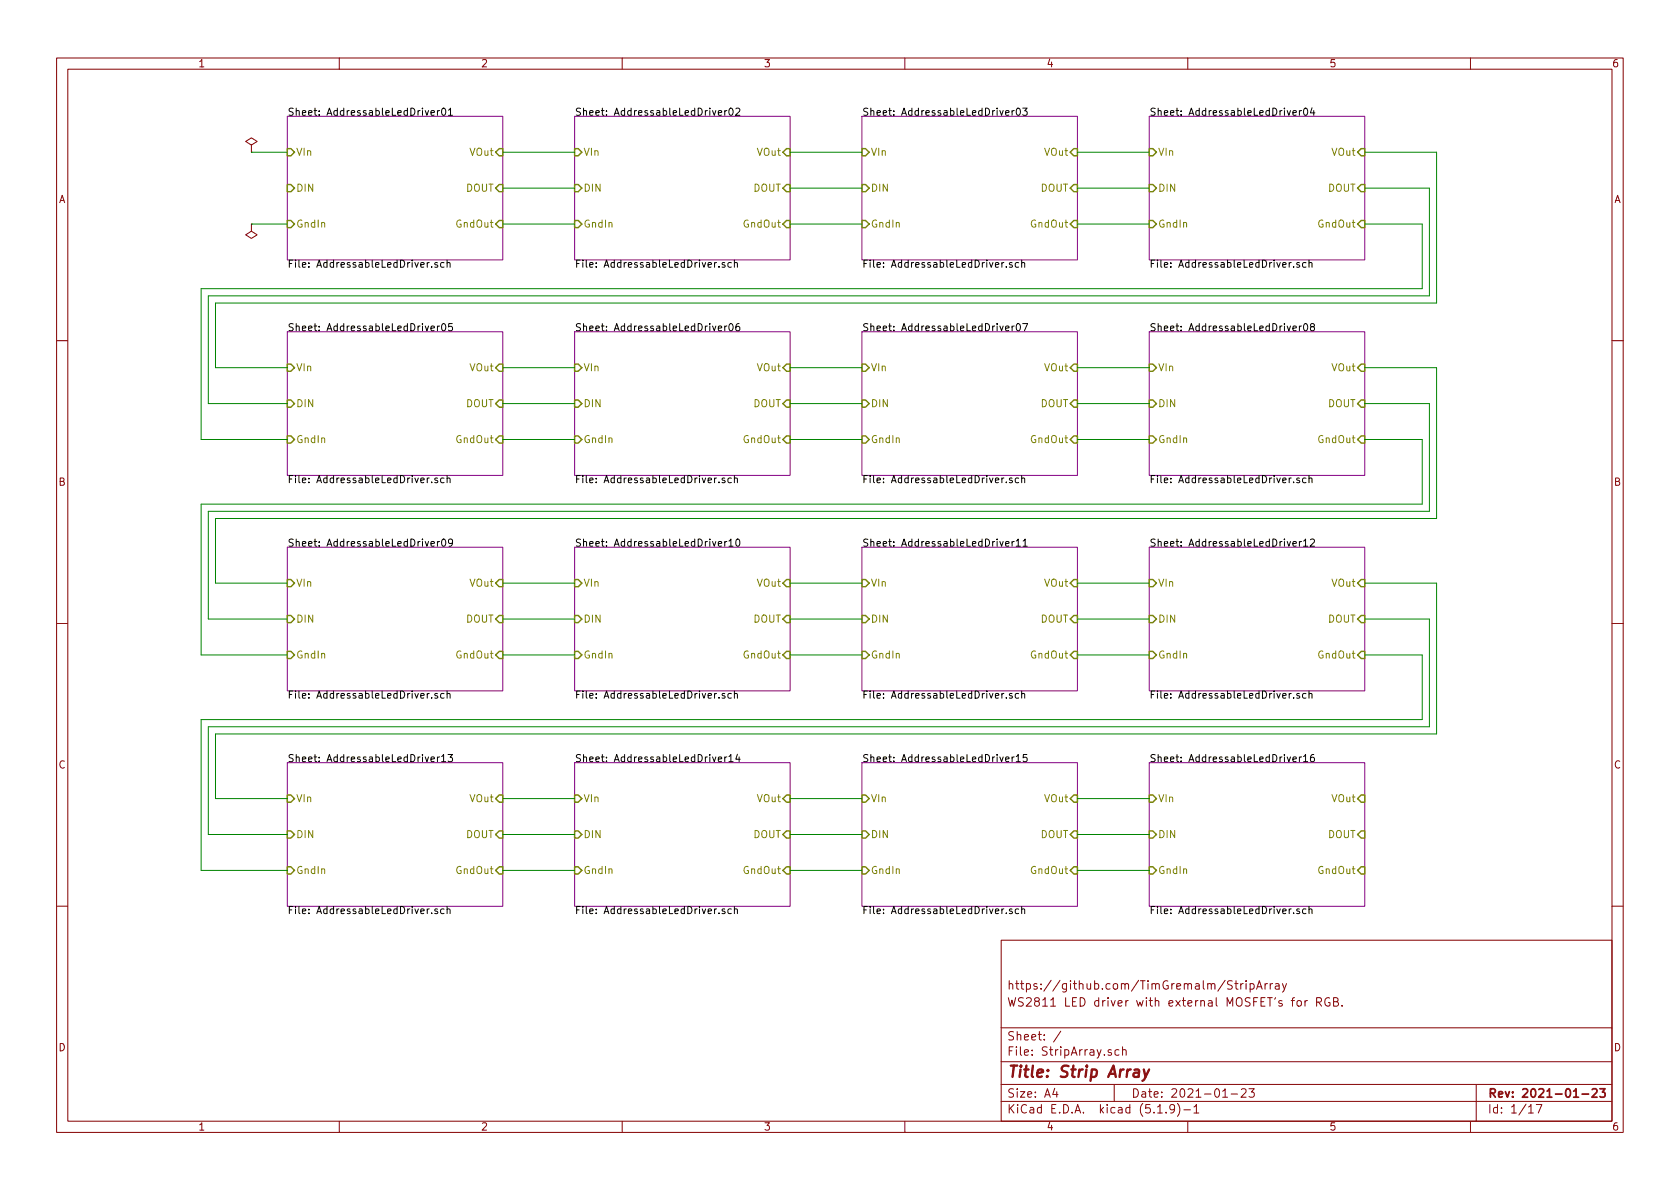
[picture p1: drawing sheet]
EESchema Schematic File Version 4
EELAYER 30 0
EELAYER END
$Descr A4 11693 8268
encoding utf-8
Sheet 1 17
Title "Strip Array"
Date "2021-01-23"
Rev "2021-01-23"
Comp ""
Comment1 "WS2811 LED driver with external MOSFET's for RGB."
Comment2 "https://github.com/TimGremalm/StripArray"
Comment3 ""
Comment4 ""
$EndDescr
$Sheet
S 2000 800  1500 1000
U 60059F31
F0 "AddressableLedDriver01" 50
F1 "AddressableLedDriver.sch" 50
F2 "DIN" I L 2000 1300 50 
F3 "DOUT" I R 3500 1300 50 
F4 "VIn" I L 2000 1050 50 
F5 "VOut" I R 3500 1050 50 
F6 "GndIn" I L 2000 1550 50 
F7 "GndOut" I R 3500 1550 50 
$EndSheet
$Sheet
S 4000 800  1500 1000
U 601AD743
F0 "AddressableLedDriver02" 50
F1 "AddressableLedDriver.sch" 50
F2 "DIN" I L 4000 1300 50 
F3 "DOUT" I R 5500 1300 50 
F4 "VIn" I L 4000 1050 50 
F5 "VOut" I R 5500 1050 50 
F6 "GndIn" I L 4000 1550 50 
F7 "GndOut" I R 5500 1550 50 
$EndSheet
$Comp
L power:PWR_FLAG #FLG0101
U 1 1
P 1750 1050
F 0 "#FLG0101" H 1750 1125 50  0001 C CNN
F 1 "PWR_FLAG" H 1750 1223 50  0001 C CNN
F 2 "" H 1750 1050 50  0001 C CNN
F 3 "~" H 1750 1050 50  0001 C CNN
	1    1750 1050
	1    0    0    -1  
$EndComp
$Comp
L power:PWR_FLAG #FLG0102
U 1 1
P 1750 1550
F 0 "#FLG0102" H 1750 1625 50  0001 C CNN
F 1 "PWR_FLAG" H 1750 1723 50  0001 C CNN
F 2 "" H 1750 1550 50  0001 C CNN
F 3 "~" H 1750 1550 50  0001 C CNN
	1    1750 1550
	-1   0    0    1   
$EndComp
Wire Wire Line
	1750 1050 2000 1050
Wire Wire Line
	1750 1550 2000 1550
Wire Wire Line
	3500 1550 4000 1550
Wire Wire Line
	3500 1300 4000 1300
Wire Wire Line
	3500 1050 4000 1050
$Sheet
S 6000 800  1500 1000
U 601B4EED
F0 "AddressableLedDriver03" 50
F1 "AddressableLedDriver.sch" 50
F2 "DIN" I L 6000 1300 50 
F3 "DOUT" I R 7500 1300 50 
F4 "VIn" I L 6000 1050 50 
F5 "VOut" I R 7500 1050 50 
F6 "GndIn" I L 6000 1550 50 
F7 "GndOut" I R 7500 1550 50 
$EndSheet
$Sheet
S 8000 800  1500 1000
U 601B5265
F0 "AddressableLedDriver04" 50
F1 "AddressableLedDriver.sch" 50
F2 "DIN" I L 8000 1300 50 
F3 "DOUT" I R 9500 1300 50 
F4 "VIn" I L 8000 1050 50 
F5 "VOut" I R 9500 1050 50 
F6 "GndIn" I L 8000 1550 50 
F7 "GndOut" I R 9500 1550 50 
$EndSheet
$Sheet
S 2000 2300 1500 1000
U 601B55BF
F0 "AddressableLedDriver05" 50
F1 "AddressableLedDriver.sch" 50
F2 "DIN" I L 2000 2800 50 
F3 "DOUT" I R 3500 2800 50 
F4 "VIn" I L 2000 2550 50 
F5 "VOut" I R 3500 2550 50 
F6 "GndIn" I L 2000 3050 50 
F7 "GndOut" I R 3500 3050 50 
$EndSheet
$Sheet
S 4000 2300 1500 1000
U 601B5793
F0 "AddressableLedDriver06" 50
F1 "AddressableLedDriver.sch" 50
F2 "DIN" I L 4000 2800 50 
F3 "DOUT" I R 5500 2800 50 
F4 "VIn" I L 4000 2550 50 
F5 "VOut" I R 5500 2550 50 
F6 "GndIn" I L 4000 3050 50 
F7 "GndOut" I R 5500 3050 50 
$EndSheet
$Sheet
S 6000 2300 1500 1000
U 601B59D7
F0 "AddressableLedDriver07" 50
F1 "AddressableLedDriver.sch" 50
F2 "DIN" I L 6000 2800 50 
F3 "DOUT" I R 7500 2800 50 
F4 "VIn" I L 6000 2550 50 
F5 "VOut" I R 7500 2550 50 
F6 "GndIn" I L 6000 3050 50 
F7 "GndOut" I R 7500 3050 50 
$EndSheet
$Sheet
S 8000 2300 1500 1000
U 601B5B26
F0 "AddressableLedDriver08" 50
F1 "AddressableLedDriver.sch" 50
F2 "DIN" I L 8000 2800 50 
F3 "DOUT" I R 9500 2800 50 
F4 "VIn" I L 8000 2550 50 
F5 "VOut" I R 9500 2550 50 
F6 "GndIn" I L 8000 3050 50 
F7 "GndOut" I R 9500 3050 50 
$EndSheet
$Sheet
S 2000 3800 1500 1000
U 601B5F54
F0 "AddressableLedDriver09" 50
F1 "AddressableLedDriver.sch" 50
F2 "DIN" I L 2000 4300 50 
F3 "DOUT" I R 3500 4300 50 
F4 "VIn" I L 2000 4050 50 
F5 "VOut" I R 3500 4050 50 
F6 "GndIn" I L 2000 4550 50 
F7 "GndOut" I R 3500 4550 50 
$EndSheet
$Sheet
S 4000 3800 1500 1000
U 601B617C
F0 "AddressableLedDriver10" 50
F1 "AddressableLedDriver.sch" 50
F2 "DIN" I L 4000 4300 50 
F3 "DOUT" I R 5500 4300 50 
F4 "VIn" I L 4000 4050 50 
F5 "VOut" I R 5500 4050 50 
F6 "GndIn" I L 4000 4550 50 
F7 "GndOut" I R 5500 4550 50 
$EndSheet
$Sheet
S 6000 3800 1500 1000
U 601B6580
F0 "AddressableLedDriver11" 50
F1 "AddressableLedDriver.sch" 50
F2 "DIN" I L 6000 4300 50 
F3 "DOUT" I R 7500 4300 50 
F4 "VIn" I L 6000 4050 50 
F5 "VOut" I R 7500 4050 50 
F6 "GndIn" I L 6000 4550 50 
F7 "GndOut" I R 7500 4550 50 
$EndSheet
$Sheet
S 8000 3800 1500 1000
U 601B6B91
F0 "AddressableLedDriver12" 50
F1 "AddressableLedDriver.sch" 50
F2 "DIN" I L 8000 4300 50 
F3 "DOUT" I R 9500 4300 50 
F4 "VIn" I L 8000 4050 50 
F5 "VOut" I R 9500 4050 50 
F6 "GndIn" I L 8000 4550 50 
F7 "GndOut" I R 9500 4550 50 
$EndSheet
$Sheet
S 2000 5300 1500 1000
U 601B714E
F0 "AddressableLedDriver13" 50
F1 "AddressableLedDriver.sch" 50
F2 "DIN" I L 2000 5800 50 
F3 "DOUT" I R 3500 5800 50 
F4 "VIn" I L 2000 5550 50 
F5 "VOut" I R 3500 5550 50 
F6 "GndIn" I L 2000 6050 50 
F7 "GndOut" I R 3500 6050 50 
$EndSheet
$Sheet
S 4000 5300 1500 1000
U 601B73ED
F0 "AddressableLedDriver14" 50
F1 "AddressableLedDriver.sch" 50
F2 "DIN" I L 4000 5800 50 
F3 "DOUT" I R 5500 5800 50 
F4 "VIn" I L 4000 5550 50 
F5 "VOut" I R 5500 5550 50 
F6 "GndIn" I L 4000 6050 50 
F7 "GndOut" I R 5500 6050 50 
$EndSheet
$Sheet
S 6000 5300 1500 1000
U 601B7703
F0 "AddressableLedDriver15" 50
F1 "AddressableLedDriver.sch" 50
F2 "DIN" I L 6000 5800 50 
F3 "DOUT" I R 7500 5800 50 
F4 "VIn" I L 6000 5550 50 
F5 "VOut" I R 7500 5550 50 
F6 "GndIn" I L 6000 6050 50 
F7 "GndOut" I R 7500 6050 50 
$EndSheet
$Sheet
S 8000 5300 1500 1000
U 601B7A66
F0 "AddressableLedDriver16" 50
F1 "AddressableLedDriver.sch" 50
F2 "DIN" I L 8000 5800 50 
F3 "DOUT" I R 9500 5800 50 
F4 "VIn" I L 8000 5550 50 
F5 "VOut" I R 9500 5550 50 
F6 "GndIn" I L 8000 6050 50 
F7 "GndOut" I R 9500 6050 50 
$EndSheet
Wire Wire Line
	5500 1050 6000 1050
Wire Wire Line
	5500 1300 6000 1300
Wire Wire Line
	5500 1550 6000 1550
Wire Wire Line
	7500 1050 8000 1050
Wire Wire Line
	7500 1300 8000 1300
Wire Wire Line
	7500 1550 8000 1550
Wire Wire Line
	9500 1050 10000 1050
Wire Wire Line
	1500 2100 1500 2550
Wire Wire Line
	1500 2550 2000 2550
Wire Wire Line
	9500 1300 9950 1300
Wire Wire Line
	1450 2050 1450 2800
Wire Wire Line
	1450 2800 2000 2800
Wire Wire Line
	9500 1550 9900 1550
Wire Wire Line
	9900 1550 9900 2000
Wire Wire Line
	9900 2000 1400 2000
Wire Wire Line
	1400 2000 1400 3050
Wire Wire Line
	1400 3050 2000 3050
Wire Wire Line
	10000 1050 10000 2100
Wire Wire Line
	10000 2100 1500 2100
Wire Wire Line
	9950 2050 1450 2050
Wire Wire Line
	9950 1300 9950 2050
Wire Wire Line
	3500 2550 4000 2550
Wire Wire Line
	3500 2800 4000 2800
Wire Wire Line
	3500 3050 4000 3050
Wire Wire Line
	5500 2550 6000 2550
Wire Wire Line
	5500 2800 6000 2800
Wire Wire Line
	5500 3050 6000 3050
Wire Wire Line
	7500 2550 8000 2550
Wire Wire Line
	7500 2800 8000 2800
Wire Wire Line
	7500 3050 8000 3050
Wire Wire Line
	3500 4050 4000 4050
Wire Wire Line
	3500 4300 4000 4300
Wire Wire Line
	3500 4550 4000 4550
Wire Wire Line
	5500 4050 6000 4050
Wire Wire Line
	5500 4300 6000 4300
Wire Wire Line
	5500 4550 6000 4550
Wire Wire Line
	7500 4050 8000 4050
Wire Wire Line
	7500 4300 8000 4300
Wire Wire Line
	7500 4550 8000 4550
Wire Wire Line
	3500 5550 4000 5550
Wire Wire Line
	3500 5800 4000 5800
Wire Wire Line
	3500 6050 4000 6050
Wire Wire Line
	5500 5550 6000 5550
Wire Wire Line
	5500 5800 6000 5800
Wire Wire Line
	5500 6050 6000 6050
Wire Wire Line
	7500 5550 8000 5550
Wire Wire Line
	7500 5800 8000 5800
Wire Wire Line
	7500 6050 8000 6050
Wire Wire Line
	9500 3050 9900 3050
Wire Wire Line
	9900 3050 9900 3500
Wire Wire Line
	9900 3500 1400 3500
Wire Wire Line
	1400 3500 1400 4550
Wire Wire Line
	1400 4550 2000 4550
Wire Wire Line
	2000 4300 1450 4300
Wire Wire Line
	1450 4300 1450 3550
Wire Wire Line
	1450 3550 9950 3550
Wire Wire Line
	9950 3550 9950 2800
Wire Wire Line
	9950 2800 9500 2800
Wire Wire Line
	9500 2550 10000 2550
Wire Wire Line
	10000 2550 10000 3600
Wire Wire Line
	10000 3600 1500 3600
Wire Wire Line
	1500 3600 1500 4050
Wire Wire Line
	1500 4050 2000 4050
Wire Wire Line
	9500 4550 9900 4550
Wire Wire Line
	9900 4550 9900 5000
Wire Wire Line
	9900 5000 1400 5000
Wire Wire Line
	1400 5000 1400 6050
Wire Wire Line
	1400 6050 2000 6050
Wire Wire Line
	2000 5800 1450 5800
Wire Wire Line
	1450 5800 1450 5050
Wire Wire Line
	1450 5050 9950 5050
Wire Wire Line
	9950 5050 9950 4300
Wire Wire Line
	9950 4300 9500 4300
Wire Wire Line
	9500 4050 10000 4050
Wire Wire Line
	10000 4050 10000 5100
Wire Wire Line
	10000 5100 1500 5100
Wire Wire Line
	1500 5100 1500 5550
Wire Wire Line
	1500 5550 2000 5550
$EndSCHEMATC
